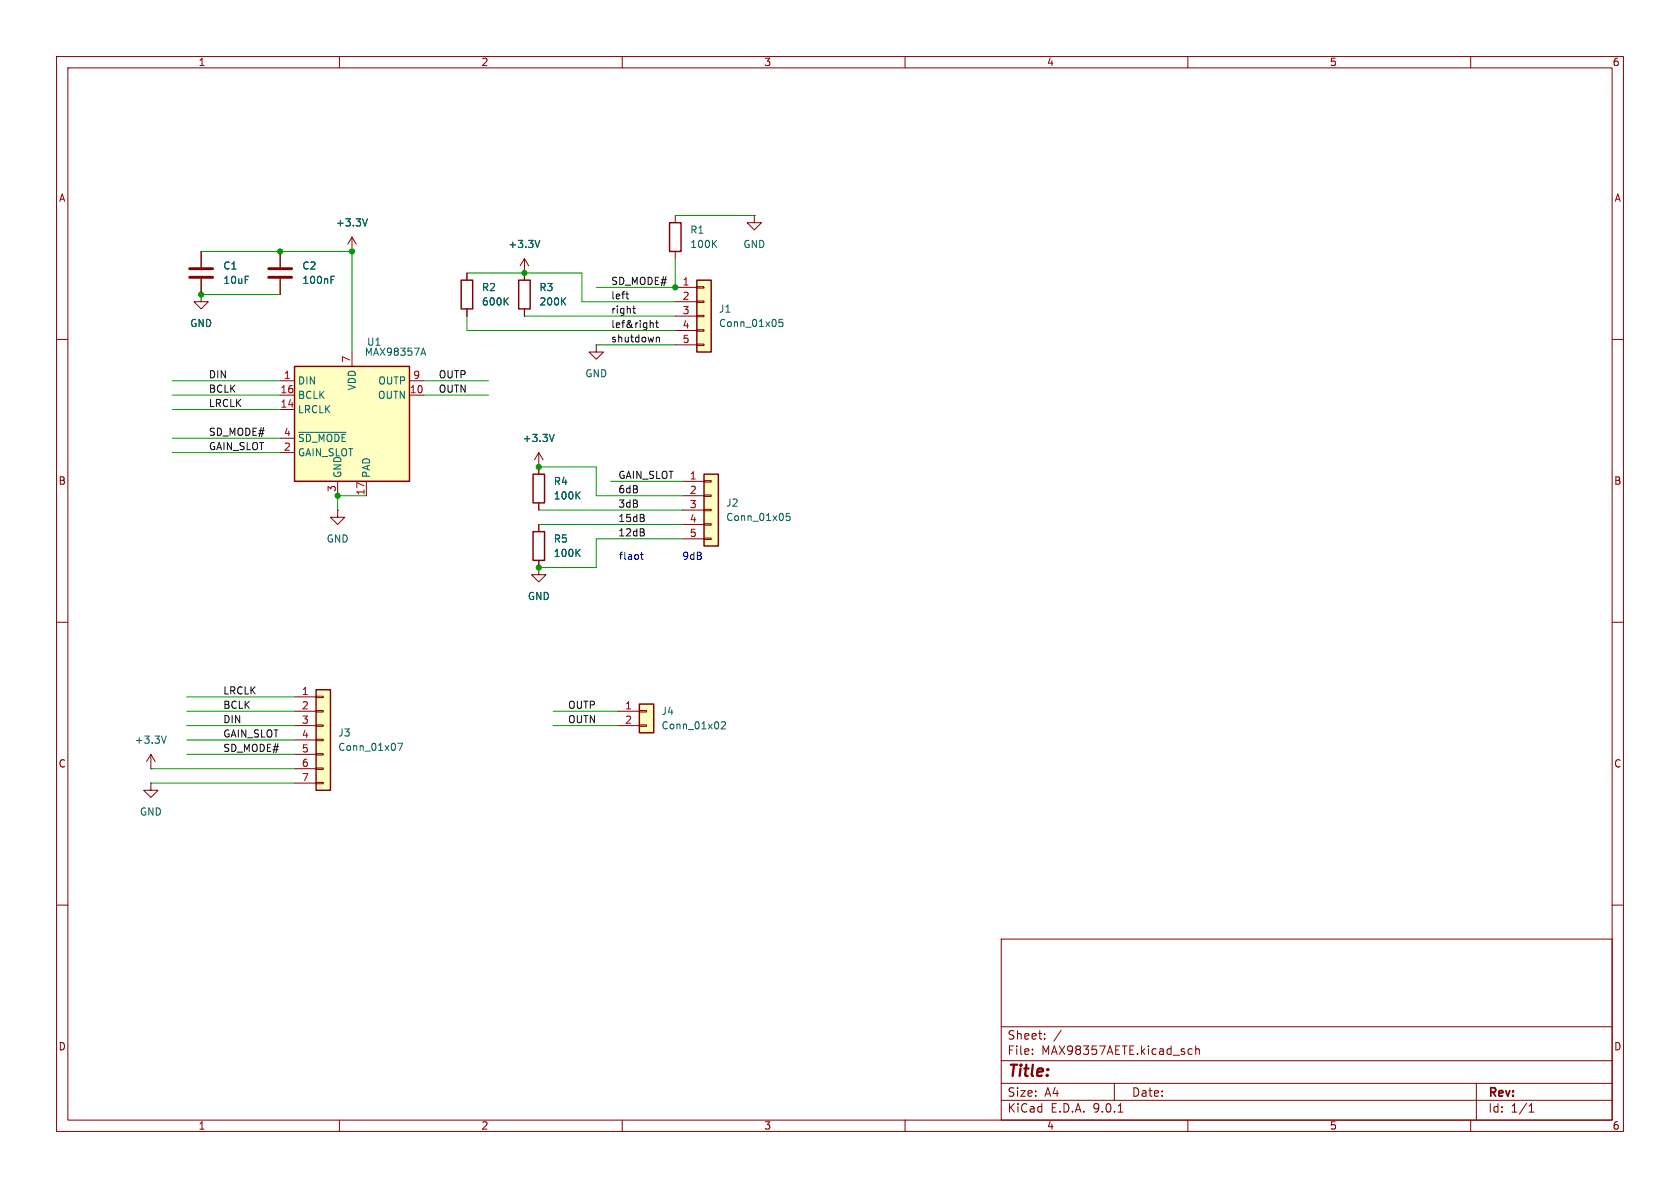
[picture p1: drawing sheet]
(kicad_sch
 (version 20250114)
 (generator "eeschema")
 (generator_version "9.0")
 (paper "A4")
 (lib_symbols
  (symbol "Audio:MAX98357A" (exclude_from_sim no) (in_bom yes) (on_board yes)
   (property "Reference" "U" (at -8.89 11.43 0) (effects (font (size 1.27 1.27))))
   (property "Value" "MAX98357A" (at 10.16 11.43 0) (effects (font (size 1.27 1.27))))
   (property "Footprint" "Package_DFN_QFN:TQFN-16-1EP_3x3mm_P0.5mm_EP1.23x1.23mm" (at -1.27 -2.54 0) (effects (font (size 1.27 1.27)) (hide yes)))
   (property "Datasheet" "https://www.analog.com/media/en/technical-documentation/data-sheets/MAX98357A-MAX98357B.pdf" (at 0 -2.54 0) (effects (font (size 1.27 1.27)) (hide yes)))
   (property "Description" "Mono DAC with amplifier, I2S, PCM, TDM, 32-bit, 96khz, 3.2W, TQFP-16" (at 0 0 0) (effects (font (size 1.27 1.27)) (hide yes)))
   (symbol "MAX98357A_1_1"
    (rectangle (start -10.16 10.16) (end 10.16 -10.16) (stroke (width 0.254) (type default)) (fill (type background)))
    (pin input line (at -12.7 7.62 0) (length 2.54) (name "DIN" (effects (font (size 1.27 1.27)))) (number "1" (effects (font (size 1.27 1.27)))))
    (pin input line (at -12.7 5.08 0) (length 2.54) (name "BCLK" (effects (font (size 1.27 1.27)))) (number "16" (effects (font (size 1.27 1.27)))))
    (pin input line (at -12.7 2.54 0) (length 2.54) (name "LRCLK" (effects (font (size 1.27 1.27)))) (number "14" (effects (font (size 1.27 1.27)))))
    (pin input line (at -12.7 -2.54 0) (length 2.54) (name "~{SD_MODE}" (effects (font (size 1.27 1.27)))) (number "4" (effects (font (size 1.27 1.27)))))
    (pin passive line (at -12.7 -5.08 0) (length 2.54) (name "GAIN_SLOT" (effects (font (size 1.27 1.27)))) (number "2" (effects (font (size 1.27 1.27)))))
    (pin passive line (at -2.54 -12.7 90) (length 2.54) (hide yes) (name "GND" (effects (font (size 1.27 1.27)))) (number "11" (effects (font (size 1.27 1.27)))))
    (pin passive line (at -2.54 -12.7 90) (length 2.54) (hide yes) (name "GND" (effects (font (size 1.27 1.27)))) (number "15" (effects (font (size 1.27 1.27)))))
    (pin power_in line (at -2.54 -12.7 90) (length 2.54) (name "GND" (effects (font (size 1.27 1.27)))) (number "3" (effects (font (size 1.27 1.27)))))
    (pin power_in line (at 0 12.7 270) (length 2.54) (name "VDD" (effects (font (size 1.27 1.27)))) (number "7" (effects (font (size 1.27 1.27)))))
    (pin passive line (at 0 12.7 270) (length 2.54) (hide yes) (name "VDD" (effects (font (size 1.27 1.27)))) (number "8" (effects (font (size 1.27 1.27)))))
    (pin unspecified line (at 2.54 -12.7 90) (length 2.54) (name "PAD" (effects (font (size 1.27 1.27)))) (number "17" (effects (font (size 1.27 1.27)))))
    (pin no_connect line (at 10.16 2.54 180) (length 2.54) (hide yes) (name "NC" (effects (font (size 1.27 1.27)))) (number "5" (effects (font (size 1.27 1.27)))))
    (pin no_connect line (at 10.16 0 180) (length 2.54) (hide yes) (name "NC" (effects (font (size 1.27 1.27)))) (number "6" (effects (font (size 1.27 1.27)))))
    (pin no_connect line (at 10.16 -5.08 180) (length 2.54) (hide yes) (name "NC" (effects (font (size 1.27 1.27)))) (number "12" (effects (font (size 1.27 1.27)))))
    (pin no_connect line (at 10.16 -7.62 180) (length 2.54) (hide yes) (name "NC" (effects (font (size 1.27 1.27)))) (number "13" (effects (font (size 1.27 1.27)))))
    (pin output line (at 12.7 7.62 180) (length 2.54) (name "OUTP" (effects (font (size 1.27 1.27)))) (number "9" (effects (font (size 1.27 1.27)))))
    (pin output line (at 12.7 5.08 180) (length 2.54) (name "OUTN" (effects (font (size 1.27 1.27)))) (number "10" (effects (font (size 1.27 1.27))))))
   (embedded_fonts no))
  (symbol "Connector_Generic:Conn_01x02"
   (pin_names
    (offset 1.016) (hide yes)) (exclude_from_sim no) (in_bom yes) (on_board yes)
   (property "Reference" "J" (at 0 2.54 0) (effects (font (size 1.27 1.27))))
   (property "Value" "Conn_01x02" (at 0 -5.08 0) (effects (font (size 1.27 1.27))))
   (property "Footprint" "" (at 0 0 0) (effects (font (size 1.27 1.27)) (hide yes)))
   (property "Datasheet" "~" (at 0 0 0) (effects (font (size 1.27 1.27)) (hide yes)))
   (property "Description" "Generic connector, single row, 01x02, script generated (kicad-library-utils/schlib/autogen/connector/)" (at 0 0 0) (effects (font (size 1.27 1.27)) (hide yes)))
   (symbol "Conn_01x02_1_1"
    (rectangle (start -1.27 1.27) (end 1.27 -3.81) (stroke (width 0.254) (type default)) (fill (type background)))
    (rectangle (start -1.27 0.127) (end 0 -0.127) (stroke (width 0.1524) (type default)) (fill (type none)))
    (rectangle (start -1.27 -2.413) (end 0 -2.667) (stroke (width 0.1524) (type default)) (fill (type none)))
    (pin passive line (at -5.08 0 0) (length 3.81) (name "Pin_1" (effects (font (size 1.27 1.27)))) (number "1" (effects (font (size 1.27 1.27)))))
    (pin passive line (at -5.08 -2.54 0) (length 3.81) (name "Pin_2" (effects (font (size 1.27 1.27)))) (number "2" (effects (font (size 1.27 1.27))))))
   (embedded_fonts no))
  (symbol "Connector_Generic:Conn_01x05"
   (pin_names
    (offset 1.016) (hide yes)) (exclude_from_sim no) (in_bom yes) (on_board yes)
   (property "Reference" "J" (at 0 7.62 0) (effects (font (size 1.27 1.27))))
   (property "Value" "Conn_01x05" (at 0 -7.62 0) (effects (font (size 1.27 1.27))))
   (property "Footprint" "" (at 0 0 0) (effects (font (size 1.27 1.27)) (hide yes)))
   (property "Datasheet" "~" (at 0 0 0) (effects (font (size 1.27 1.27)) (hide yes)))
   (property "Description" "Generic connector, single row, 01x05, script generated (kicad-library-utils/schlib/autogen/connector/)" (at 0 0 0) (effects (font (size 1.27 1.27)) (hide yes)))
   (symbol "Conn_01x05_1_1"
    (rectangle (start -1.27 6.35) (end 1.27 -6.35) (stroke (width 0.254) (type default)) (fill (type background)))
    (rectangle (start -1.27 5.207) (end 0 4.953) (stroke (width 0.1524) (type default)) (fill (type none)))
    (rectangle (start -1.27 2.667) (end 0 2.413) (stroke (width 0.1524) (type default)) (fill (type none)))
    (rectangle (start -1.27 0.127) (end 0 -0.127) (stroke (width 0.1524) (type default)) (fill (type none)))
    (rectangle (start -1.27 -2.413) (end 0 -2.667) (stroke (width 0.1524) (type default)) (fill (type none)))
    (rectangle (start -1.27 -4.953) (end 0 -5.207) (stroke (width 0.1524) (type default)) (fill (type none)))
    (pin passive line (at -5.08 5.08 0) (length 3.81) (name "Pin_1" (effects (font (size 1.27 1.27)))) (number "1" (effects (font (size 1.27 1.27)))))
    (pin passive line (at -5.08 2.54 0) (length 3.81) (name "Pin_2" (effects (font (size 1.27 1.27)))) (number "2" (effects (font (size 1.27 1.27)))))
    (pin passive line (at -5.08 0 0) (length 3.81) (name "Pin_3" (effects (font (size 1.27 1.27)))) (number "3" (effects (font (size 1.27 1.27)))))
    (pin passive line (at -5.08 -2.54 0) (length 3.81) (name "Pin_4" (effects (font (size 1.27 1.27)))) (number "4" (effects (font (size 1.27 1.27)))))
    (pin passive line (at -5.08 -5.08 0) (length 3.81) (name "Pin_5" (effects (font (size 1.27 1.27)))) (number "5" (effects (font (size 1.27 1.27))))))
   (embedded_fonts no))
  (symbol "Connector_Generic:Conn_01x07"
   (pin_names
    (offset 1.016) (hide yes)) (exclude_from_sim no) (in_bom yes) (on_board yes)
   (property "Reference" "J" (at 0 10.16 0) (effects (font (size 1.27 1.27))))
   (property "Value" "Conn_01x07" (at 0 -10.16 0) (effects (font (size 1.27 1.27))))
   (property "Footprint" "" (at 0 0 0) (effects (font (size 1.27 1.27)) (hide yes)))
   (property "Datasheet" "~" (at 0 0 0) (effects (font (size 1.27 1.27)) (hide yes)))
   (property "Description" "Generic connector, single row, 01x07, script generated (kicad-library-utils/schlib/autogen/connector/)" (at 0 0 0) (effects (font (size 1.27 1.27)) (hide yes)))
   (symbol "Conn_01x07_1_1"
    (rectangle (start -1.27 8.89) (end 1.27 -8.89) (stroke (width 0.254) (type default)) (fill (type background)))
    (rectangle (start -1.27 7.747) (end 0 7.493) (stroke (width 0.1524) (type default)) (fill (type none)))
    (rectangle (start -1.27 5.207) (end 0 4.953) (stroke (width 0.1524) (type default)) (fill (type none)))
    (rectangle (start -1.27 2.667) (end 0 2.413) (stroke (width 0.1524) (type default)) (fill (type none)))
    (rectangle (start -1.27 0.127) (end 0 -0.127) (stroke (width 0.1524) (type default)) (fill (type none)))
    (rectangle (start -1.27 -2.413) (end 0 -2.667) (stroke (width 0.1524) (type default)) (fill (type none)))
    (rectangle (start -1.27 -4.953) (end 0 -5.207) (stroke (width 0.1524) (type default)) (fill (type none)))
    (rectangle (start -1.27 -7.493) (end 0 -7.747) (stroke (width 0.1524) (type default)) (fill (type none)))
    (pin passive line (at -5.08 7.62 0) (length 3.81) (name "Pin_1" (effects (font (size 1.27 1.27)))) (number "1" (effects (font (size 1.27 1.27)))))
    (pin passive line (at -5.08 5.08 0) (length 3.81) (name "Pin_2" (effects (font (size 1.27 1.27)))) (number "2" (effects (font (size 1.27 1.27)))))
    (pin passive line (at -5.08 2.54 0) (length 3.81) (name "Pin_3" (effects (font (size 1.27 1.27)))) (number "3" (effects (font (size 1.27 1.27)))))
    (pin passive line (at -5.08 0 0) (length 3.81) (name "Pin_4" (effects (font (size 1.27 1.27)))) (number "4" (effects (font (size 1.27 1.27)))))
    (pin passive line (at -5.08 -2.54 0) (length 3.81) (name "Pin_5" (effects (font (size 1.27 1.27)))) (number "5" (effects (font (size 1.27 1.27)))))
    (pin passive line (at -5.08 -5.08 0) (length 3.81) (name "Pin_6" (effects (font (size 1.27 1.27)))) (number "6" (effects (font (size 1.27 1.27)))))
    (pin passive line (at -5.08 -7.62 0) (length 3.81) (name "Pin_7" (effects (font (size 1.27 1.27)))) (number "7" (effects (font (size 1.27 1.27))))))
   (embedded_fonts no))
  (symbol "PCM_Capacitor_AKL:C_1206"
   (pin_numbers (hide yes))
   (pin_names
    (offset 0.254)) (exclude_from_sim no) (in_bom yes) (on_board yes)
   (property "Reference" "C" (at 0.635 2.54 0) (effects (font (size 1.27 1.27)) (justify left)))
   (property "Value" "C_1206" (at 0.635 -2.54 0) (effects (font (size 1.27 1.27)) (justify left)))
   (property "Footprint" "PCM_Capacitor_SMD_AKL:C_1206_3216Metric" (at 0.9652 -3.81 0) (effects (font (size 1.27 1.27)) (hide yes)))
   (property "Datasheet" "~" (at 0 0 0) (effects (font (size 1.27 1.27)) (hide yes)))
   (property "Description" "SMD 1206 MLCC capacitor, Alternate KiCad Library" (at 0 0 0) (effects (font (size 1.27 1.27)) (hide yes)))
   (symbol "C_1206_0_1"
    (polyline (pts (xy -2.032 0.762) (xy 2.032 0.762)) (stroke (width 0.508) (type default)) (fill (type none)))
    (polyline (pts (xy -2.032 -0.762) (xy 2.032 -0.762)) (stroke (width 0.508) (type default)) (fill (type none))))
   (symbol "C_1206_0_2"
    (polyline (pts (xy -2.54 -2.54) (xy -0.381 -0.381)) (stroke (width 0) (type default)) (fill (type none)))
    (polyline (pts (xy -0.508 -0.508) (xy -1.651 0.635)) (stroke (width 0.508) (type default)) (fill (type none)))
    (polyline (pts (xy -0.508 -0.508) (xy 0.635 -1.651)) (stroke (width 0.508) (type default)) (fill (type none)))
    (polyline (pts (xy 0.381 0.381) (xy 2.54 2.54)) (stroke (width 0) (type default)) (fill (type none)))
    (polyline (pts (xy 0.508 0.508) (xy -0.635 1.651)) (stroke (width 0.508) (type default)) (fill (type none)))
    (polyline (pts (xy 0.508 0.508) (xy 1.651 -0.635)) (stroke (width 0.508) (type default)) (fill (type none))))
   (symbol "C_1206_1_1"
    (pin passive line (at 0 3.81 270) (length 2.794) (name "~" (effects (font (size 1.27 1.27)))) (number "1" (effects (font (size 1.27 1.27)))))
    (pin passive line (at 0 -3.81 90) (length 2.794) (name "~" (effects (font (size 1.27 1.27)))) (number "2" (effects (font (size 1.27 1.27))))))
   (symbol "C_1206_1_2"
    (pin passive line (at -2.54 -2.54 90) (length 0) (name "~" (effects (font (size 1.27 1.27)))) (number "2" (effects (font (size 1.27 1.27)))))
    (pin passive line (at 2.54 2.54 270) (length 0) (name "~" (effects (font (size 1.27 1.27)))) (number "1" (effects (font (size 1.27 1.27))))))
   (embedded_fonts no))
  (symbol "PCM_Resistor_AKL:R_1206"
   (pin_numbers (hide yes))
   (pin_names
    (offset 0)) (exclude_from_sim no) (in_bom yes) (on_board yes)
   (property "Reference" "R" (at 2.54 1.27 0) (effects (font (size 1.27 1.27)) (justify left)))
   (property "Value" "R_1206" (at 2.54 -1.27 0) (effects (font (size 1.27 1.27)) (justify left)))
   (property "Footprint" "PCM_Resistor_SMD_AKL:R_1206_3216Metric" (at 0 -11.43 0) (effects (font (size 1.27 1.27)) (hide yes)))
   (property "Datasheet" "~" (at 0 0 0) (effects (font (size 1.27 1.27)) (hide yes)))
   (property "Description" "SMD 1206 Chip Resistor, European Symbol, Alternate KiCad Library" (at 0 0 0) (effects (font (size 1.27 1.27)) (hide yes)))
   (symbol "R_1206_0_1"
    (rectangle (start -1.016 2.54) (end 1.016 -2.54) (stroke (width 0.254) (type default)) (fill (type none))))
   (symbol "R_1206_0_2"
    (polyline (pts (xy -2.54 -2.54) (xy -1.524 -1.524)) (stroke (width 0) (type default)) (fill (type none)))
    (polyline (pts (xy 1.524 1.524) (xy 2.54 2.54)) (stroke (width 0) (type default)) (fill (type none)))
    (polyline (pts (xy 1.524 1.524) (xy 0.889 2.159) (xy -2.159 -0.889) (xy -0.889 -2.159) (xy 2.159 0.889) (xy 1.524 1.524)) (stroke (width 0.254) (type default)) (fill (type none))))
   (symbol "R_1206_1_1"
    (pin passive line (at 0 3.81 270) (length 1.27) (name "~" (effects (font (size 1.27 1.27)))) (number "1" (effects (font (size 1.27 1.27)))))
    (pin passive line (at 0 -3.81 90) (length 1.27) (name "~" (effects (font (size 1.27 1.27)))) (number "2" (effects (font (size 1.27 1.27))))))
   (symbol "R_1206_1_2"
    (pin passive line (at -2.54 -2.54 0) (length 0) (name "" (effects (font (size 1.27 1.27)))) (number "2" (effects (font (size 1.27 1.27)))))
    (pin passive line (at 2.54 2.54 180) (length 0) (name "" (effects (font (size 1.27 1.27)))) (number "1" (effects (font (size 1.27 1.27))))))
   (embedded_fonts no))
  (symbol "power:+3.3V"
   (power)
   (pin_numbers (hide yes))
   (pin_names
    (offset 0) (hide yes)) (exclude_from_sim no) (in_bom yes) (on_board yes)
   (property "Reference" "#PWR" (at 0 -3.81 0) (effects (font (size 1.27 1.27)) (hide yes)))
   (property "Value" "+3.3V" (at 0 3.556 0) (effects (font (size 1.27 1.27))))
   (property "Footprint" "" (at 0 0 0) (effects (font (size 1.27 1.27)) (hide yes)))
   (property "Datasheet" "" (at 0 0 0) (effects (font (size 1.27 1.27)) (hide yes)))
   (property "Description" "Power symbol creates a global label with name \"+3.3V\"" (at 0 0 0) (effects (font (size 1.27 1.27)) (hide yes)))
   (symbol "+3.3V_0_1"
    (polyline (pts (xy -0.762 1.27) (xy 0 2.54)) (stroke (width 0) (type default)) (fill (type none)))
    (polyline (pts (xy 0 2.54) (xy 0.762 1.27)) (stroke (width 0) (type default)) (fill (type none)))
    (polyline (pts (xy 0 0) (xy 0 2.54)) (stroke (width 0) (type default)) (fill (type none))))
   (symbol "+3.3V_1_1"
    (pin power_in line (at 0 0 90) (length 0) (name "~" (effects (font (size 1.27 1.27)))) (number "1" (effects (font (size 1.27 1.27))))))
   (embedded_fonts no))
  (symbol "power:GND"
   (power)
   (pin_numbers (hide yes))
   (pin_names
    (offset 0) (hide yes)) (exclude_from_sim no) (in_bom yes) (on_board yes)
   (property "Reference" "#PWR" (at 0 -6.35 0) (effects (font (size 1.27 1.27)) (hide yes)))
   (property "Value" "GND" (at 0 -3.81 0) (effects (font (size 1.27 1.27))))
   (property "Footprint" "" (at 0 0 0) (effects (font (size 1.27 1.27)) (hide yes)))
   (property "Datasheet" "" (at 0 0 0) (effects (font (size 1.27 1.27)) (hide yes)))
   (property "Description" "Power symbol creates a global label with name \"GND\" , ground" (at 0 0 0) (effects (font (size 1.27 1.27)) (hide yes)))
   (symbol "GND_0_1"
    (polyline (pts (xy 0 0) (xy 0 -1.27) (xy 1.27 -1.27) (xy 0 -2.54) (xy -1.27 -1.27) (xy 0 -1.27)) (stroke (width 0) (type default)) (fill (type none))))
   (symbol "GND_1_1"
    (pin power_in line (at 0 0 270) (length 0) (name "~" (effects (font (size 1.27 1.27)))) (number "1" (effects (font (size 1.27 1.27))))))
   (embedded_fonts no)))
 (text "flaot       9dB"
  (exclude_from_sim no)
  (at 116.84 98.552 0)
  (effects (font (size 1.27 1.27))))
 (junction
  (at 62.23 44.45)
  (diameter 0)
  (color 0 0 0 0))
 (junction
  (at 35.56 52.07)
  (diameter 0)
  (color 0 0 0 0))
 (junction
  (at 49.53 44.45)
  (diameter 0)
  (color 0 0 0 0))
 (junction
  (at 92.71 48.26)
  (diameter 0)
  (color 0 0 0 0))
 (junction
  (at 59.69 87.63)
  (diameter 0)
  (color 0 0 0 0))
 (junction
  (at 119.38 50.8)
  (diameter 0)
  (color 0 0 0 0))
 (junction
  (at 95.25 100.33)
  (diameter 0)
  (color 0 0 0 0))
 (junction
  (at 95.25 82.55)
  (diameter 0)
  (color 0 0 0 0))
 (wire
  (pts (xy 49.53 44.45) (xy 62.23 44.45))
  (stroke (width 0) (type default)))
 (wire
  (pts (xy 102.87 48.26) (xy 102.87 53.34))
  (stroke (width 0) (type default)))
 (wire
  (pts (xy 105.41 95.25) (xy 105.41 100.33))
  (stroke (width 0) (type default)))
 (wire
  (pts (xy 26.67 135.89) (xy 52.07 135.89))
  (stroke (width 0) (type default)))
 (wire
  (pts (xy 92.71 55.88) (xy 119.38 55.88))
  (stroke (width 0) (type default)))
 (wire
  (pts (xy 102.87 53.34) (xy 119.38 53.34))
  (stroke (width 0) (type default)))
 (wire
  (pts (xy 95.25 100.33) (xy 105.41 100.33))
  (stroke (width 0) (type default)))
 (wire
  (pts (xy 33.02 125.73) (xy 52.07 125.73))
  (stroke (width 0) (type default)))
 (wire
  (pts (xy 30.48 69.85) (xy 49.53 69.85))
  (stroke (width 0) (type default)))
 (wire
  (pts (xy 107.95 85.09) (xy 120.65 85.09))
  (stroke (width 0) (type default)))
 (wire
  (pts (xy 119.38 45.72) (xy 119.38 50.8))
  (stroke (width 0) (type default)))
 (wire
  (pts (xy 30.48 77.47) (xy 49.53 77.47))
  (stroke (width 0) (type default)))
 (wire
  (pts (xy 105.41 60.96) (xy 119.38 60.96))
  (stroke (width 0) (type default)))
 (wire
  (pts (xy 97.79 125.73) (xy 109.22 125.73))
  (stroke (width 0) (type default)))
 (wire
  (pts (xy 105.41 82.55) (xy 95.25 82.55))
  (stroke (width 0) (type default)))
 (wire
  (pts (xy 82.55 48.26) (xy 92.71 48.26))
  (stroke (width 0) (type default)))
 (wire
  (pts (xy 95.25 90.17) (xy 120.65 90.17))
  (stroke (width 0) (type default)))
 (wire
  (pts (xy 30.48 67.31) (xy 49.53 67.31))
  (stroke (width 0) (type default)))
 (wire
  (pts (xy 105.41 87.63) (xy 120.65 87.63))
  (stroke (width 0) (type default)))
 (wire
  (pts (xy 105.41 95.25) (xy 120.65 95.25))
  (stroke (width 0) (type default)))
 (wire
  (pts (xy 33.02 128.27) (xy 52.07 128.27))
  (stroke (width 0) (type default)))
 (wire
  (pts (xy 74.93 69.85) (xy 86.36 69.85))
  (stroke (width 0) (type default)))
 (wire
  (pts (xy 95.25 92.71) (xy 120.65 92.71))
  (stroke (width 0) (type default)))
 (wire
  (pts (xy 35.56 52.07) (xy 49.53 52.07))
  (stroke (width 0) (type default)))
 (wire
  (pts (xy 105.41 50.8) (xy 119.38 50.8))
  (stroke (width 0) (type default)))
 (wire
  (pts (xy 33.02 130.81) (xy 52.07 130.81))
  (stroke (width 0) (type default)))
 (wire
  (pts (xy 62.23 44.45) (xy 62.23 62.23))
  (stroke (width 0) (type default)))
 (wire
  (pts (xy 33.02 133.35) (xy 52.07 133.35))
  (stroke (width 0) (type default)))
 (wire
  (pts (xy 26.67 138.43) (xy 52.07 138.43))
  (stroke (width 0) (type default)))
 (wire
  (pts (xy 33.02 123.19) (xy 52.07 123.19))
  (stroke (width 0) (type default)))
 (wire
  (pts (xy 102.87 48.26) (xy 92.71 48.26))
  (stroke (width 0) (type default)))
 (wire
  (pts (xy 30.48 80.01) (xy 49.53 80.01))
  (stroke (width 0) (type default)))
 (wire
  (pts (xy 64.77 87.63) (xy 59.69 87.63))
  (stroke (width 0) (type default)))
 (wire
  (pts (xy 30.48 72.39) (xy 49.53 72.39))
  (stroke (width 0) (type default)))
 (wire
  (pts (xy 97.79 128.27) (xy 109.22 128.27))
  (stroke (width 0) (type default)))
 (wire
  (pts (xy 59.69 87.63) (xy 59.69 90.17))
  (stroke (width 0) (type default)))
 (wire
  (pts (xy 82.55 58.42) (xy 119.38 58.42))
  (stroke (width 0) (type default)))
 (wire
  (pts (xy 74.93 67.31) (xy 86.36 67.31))
  (stroke (width 0) (type default)))
 (wire
  (pts (xy 82.55 55.88) (xy 82.55 58.42))
  (stroke (width 0) (type default)))
 (wire
  (pts (xy 35.56 44.45) (xy 49.53 44.45))
  (stroke (width 0) (type default)))
 (wire
  (pts (xy 105.41 87.63) (xy 105.41 82.55))
  (stroke (width 0) (type default)))
 (wire
  (pts (xy 119.38 38.1) (xy 133.35 38.1))
  (stroke (width 0) (type default)))
 (label "LRCLK"
  (at 39.37 123.19 0)
  (effects (font (size 1.27 1.27)) (justify left bottom)))
 (label "right"
  (at 107.95 55.88 0)
  (effects (font (size 1.27 1.27)) (justify left bottom)))
 (label "OUTP"
  (at 77.47 67.31 0)
  (effects (font (size 1.27 1.27)) (justify left bottom)))
 (label "BCLK"
  (at 39.37 125.73 0)
  (effects (font (size 1.27 1.27)) (justify left bottom)))
 (label "left"
  (at 107.95 53.34 0)
  (effects (font (size 1.27 1.27)) (justify left bottom)))
 (label "BCLK"
  (at 36.83 69.85 0)
  (effects (font (size 1.27 1.27)) (justify left bottom)))
 (label "GAIN_SLOT"
  (at 109.22 85.09 0)
  (effects (font (size 1.27 1.27)) (justify left bottom)))
 (label "SD_MODE#"
  (at 107.95 50.8 0)
  (effects (font (size 1.27 1.27)) (justify left bottom)))
 (label "OUTP"
  (at 100.33 125.73 0)
  (effects (font (size 1.27 1.27)) (justify left bottom)))
 (label "12dB"
  (at 109.22 95.25 0)
  (effects (font (size 1.27 1.27)) (justify left bottom)))
 (label "6dB"
  (at 109.22 87.63 0)
  (effects (font (size 1.27 1.27)) (justify left bottom)))
 (label "SD_MODE#"
  (at 36.83 77.47 0)
  (effects (font (size 1.27 1.27)) (justify left bottom)))
 (label "3dB"
  (at 109.22 90.17 0)
  (effects (font (size 1.27 1.27)) (justify left bottom)))
 (label "DIN"
  (at 39.37 128.27 0)
  (effects (font (size 1.27 1.27)) (justify left bottom)))
 (label "GAIN_SLOT"
  (at 36.83 80.01 0)
  (effects (font (size 1.27 1.27)) (justify left bottom)))
 (label "OUTN"
  (at 77.47 69.85 0)
  (effects (font (size 1.27 1.27)) (justify left bottom)))
 (label "GAIN_SLOT"
  (at 39.37 130.81 0)
  (effects (font (size 1.27 1.27)) (justify left bottom)))
 (label "shutdown"
  (at 107.95 60.96 0)
  (effects (font (size 1.27 1.27)) (justify left bottom)))
 (label "SD_MODE#"
  (at 39.37 133.35 0)
  (effects (font (size 1.27 1.27)) (justify left bottom)))
 (label "DIN"
  (at 36.83 67.31 0)
  (effects (font (size 1.27 1.27)) (justify left bottom)))
 (label "LRCLK"
  (at 36.83 72.39 0)
  (effects (font (size 1.27 1.27)) (justify left bottom)))
 (label "OUTN"
  (at 100.33 128.27 0)
  (effects (font (size 1.27 1.27)) (justify left bottom)))
 (label "15dB"
  (at 109.22 92.71 0)
  (effects (font (size 1.27 1.27)) (justify left bottom)))
 (label "lef&right"
  (at 107.95 58.42 0)
  (effects (font (size 1.27 1.27)) (justify left bottom)))
 (symbol
  (lib_id "power:GND")
  (at 105.41 60.96 0)
  (unit 1)
  (exclude_from_sim no)
  (in_bom yes)
  (on_board yes)
  (dnp no)
  (fields_autoplaced yes)
  (property "Reference" "#PWR05" (at 105.41 67.31 0) (effects (font (size 1.27 1.27)) (hide yes)))
  (property "Value" "GND" (at 105.41 66.04 0) (effects (font (size 1.27 1.27))))
  (property "Footprint" "" (at 105.41 60.96 0) (effects (font (size 1.27 1.27)) (hide yes)))
  (property "Datasheet" "" (at 105.41 60.96 0) (effects (font (size 1.27 1.27)) (hide yes)))
  (property "Description" "Power symbol creates a global label with name \"GND\" , ground" (at 105.41 60.96 0) (effects (font (size 1.27 1.27)) (hide yes)))
  (pin "1"))
 (symbol
  (lib_id "power:GND")
  (at 133.35 38.1 0)
  (unit 1)
  (exclude_from_sim no)
  (in_bom yes)
  (on_board yes)
  (dnp no)
  (fields_autoplaced yes)
  (property "Reference" "#PWR01" (at 133.35 44.45 0) (effects (font (size 1.27 1.27)) (hide yes)))
  (property "Value" "GND" (at 133.35 43.18 0) (effects (font (size 1.27 1.27))))
  (property "Footprint" "" (at 133.35 38.1 0) (effects (font (size 1.27 1.27)) (hide yes)))
  (property "Datasheet" "" (at 133.35 38.1 0) (effects (font (size 1.27 1.27)) (hide yes)))
  (property "Description" "Power symbol creates a global label with name \"GND\" , ground" (at 133.35 38.1 0) (effects (font (size 1.27 1.27)) (hide yes)))
  (pin "1"))
 (symbol
  (lib_id "PCM_Resistor_AKL:R_1206")
  (at 92.71 52.07 0)
  (unit 1)
  (exclude_from_sim no)
  (in_bom yes)
  (on_board yes)
  (dnp no)
  (fields_autoplaced yes)
  (property "Reference" "R3" (at 95.25 50.7999 0) (effects (font (size 1.27 1.27)) (justify left)))
  (property "Value" "200K" (at 95.25 53.3399 0) (effects (font (size 1.27 1.27)) (justify left)))
  (property "Footprint" "PCM_Resistor_SMD_AKL:R_1206_3216Metric" (at 92.71 63.5 0) (effects (font (size 1.27 1.27)) (hide yes)))
  (property "Datasheet" "~" (at 92.71 52.07 0) (effects (font (size 1.27 1.27)) (hide yes)))
  (property "Description" "SMD 1206 Chip Resistor, European Symbol, Alternate KiCad Library" (at 92.71 52.07 0) (effects (font (size 1.27 1.27)) (hide yes)))
  (pin "2")
  (pin "1"))
 (symbol
  (lib_id "power:+3.3V")
  (at 95.25 82.55 0)
  (unit 1)
  (exclude_from_sim no)
  (in_bom yes)
  (on_board yes)
  (dnp no)
  (fields_autoplaced yes)
  (property "Reference" "#PWR06" (at 95.25 86.36 0) (effects (font (size 1.27 1.27)) (hide yes)))
  (property "Value" "+3.3V" (at 95.25 77.47 0) (effects (font (size 1.27 1.27))))
  (property "Footprint" "" (at 95.25 82.55 0) (effects (font (size 1.27 1.27)) (hide yes)))
  (property "Datasheet" "" (at 95.25 82.55 0) (effects (font (size 1.27 1.27)) (hide yes)))
  (property "Description" "Power symbol creates a global label with name \"+3.3V\"" (at 95.25 82.55 0) (effects (font (size 1.27 1.27)) (hide yes)))
  (pin "1"))
 (symbol
  (lib_id "PCM_Resistor_AKL:R_1206")
  (at 82.55 52.07 0)
  (unit 1)
  (exclude_from_sim no)
  (in_bom yes)
  (on_board yes)
  (dnp no)
  (fields_autoplaced yes)
  (property "Reference" "R2" (at 85.09 50.7999 0) (effects (font (size 1.27 1.27)) (justify left)))
  (property "Value" "600K" (at 85.09 53.3399 0) (effects (font (size 1.27 1.27)) (justify left)))
  (property "Footprint" "PCM_Resistor_SMD_AKL:R_1206_3216Metric" (at 82.55 63.5 0) (effects (font (size 1.27 1.27)) (hide yes)))
  (property "Datasheet" "~" (at 82.55 52.07 0) (effects (font (size 1.27 1.27)) (hide yes)))
  (property "Description" "SMD 1206 Chip Resistor, European Symbol, Alternate KiCad Library" (at 82.55 52.07 0) (effects (font (size 1.27 1.27)) (hide yes)))
  (pin "2")
  (pin "1"))
 (symbol
  (lib_id "PCM_Capacitor_AKL:C_1206")
  (at 35.56 48.26 0)
  (unit 1)
  (exclude_from_sim no)
  (in_bom yes)
  (on_board yes)
  (dnp no)
  (fields_autoplaced yes)
  (property "Reference" "C1" (at 39.37 46.9899 0) (effects (font (size 1.27 1.27)) (justify left)))
  (property "Value" "10uF" (at 39.37 49.5299 0) (effects (font (size 1.27 1.27)) (justify left)))
  (property "Footprint" "PCM_Capacitor_SMD_AKL:C_1206_3216Metric" (at 36.5252 52.07 0) (effects (font (size 1.27 1.27)) (hide yes)))
  (property "Datasheet" "~" (at 35.56 48.26 0) (effects (font (size 1.27 1.27)) (hide yes)))
  (property "Description" "SMD 1206 MLCC capacitor, Alternate KiCad Library" (at 35.56 48.26 0) (effects (font (size 1.27 1.27)) (hide yes)))
  (pin "1")
  (pin "2"))
 (symbol
  (lib_id "PCM_Resistor_AKL:R_1206")
  (at 95.25 96.52 0)
  (unit 1)
  (exclude_from_sim no)
  (in_bom yes)
  (on_board yes)
  (dnp no)
  (fields_autoplaced yes)
  (property "Reference" "R5" (at 97.79 95.2499 0) (effects (font (size 1.27 1.27)) (justify left)))
  (property "Value" "100K" (at 97.79 97.7899 0) (effects (font (size 1.27 1.27)) (justify left)))
  (property "Footprint" "PCM_Resistor_SMD_AKL:R_1206_3216Metric" (at 95.25 107.95 0) (effects (font (size 1.27 1.27)) (hide yes)))
  (property "Datasheet" "~" (at 95.25 96.52 0) (effects (font (size 1.27 1.27)) (hide yes)))
  (property "Description" "SMD 1206 Chip Resistor, European Symbol, Alternate KiCad Library" (at 95.25 96.52 0) (effects (font (size 1.27 1.27)) (hide yes)))
  (pin "2")
  (pin "1"))
 (symbol
  (lib_id "PCM_Capacitor_AKL:C_1206")
  (at 49.53 48.26 0)
  (unit 1)
  (exclude_from_sim no)
  (in_bom yes)
  (on_board yes)
  (dnp no)
  (fields_autoplaced yes)
  (property "Reference" "C2" (at 53.34 46.9899 0) (effects (font (size 1.27 1.27)) (justify left)))
  (property "Value" "100nF" (at 53.34 49.5299 0) (effects (font (size 1.27 1.27)) (justify left)))
  (property "Footprint" "PCM_Capacitor_SMD_AKL:C_1206_3216Metric" (at 50.4952 52.07 0) (effects (font (size 1.27 1.27)) (hide yes)))
  (property "Datasheet" "~" (at 49.53 48.26 0) (effects (font (size 1.27 1.27)) (hide yes)))
  (property "Description" "SMD 1206 MLCC capacitor, Alternate KiCad Library" (at 49.53 48.26 0) (effects (font (size 1.27 1.27)) (hide yes)))
  (pin "1")
  (pin "2"))
 (symbol
  (lib_id "power:GND")
  (at 35.56 52.07 0)
  (unit 1)
  (exclude_from_sim no)
  (in_bom yes)
  (on_board yes)
  (dnp no)
  (fields_autoplaced yes)
  (property "Reference" "#PWR04" (at 35.56 58.42 0) (effects (font (size 1.27 1.27)) (hide yes)))
  (property "Value" "GND" (at 35.56 57.15 0) (effects (font (size 1.27 1.27))))
  (property "Footprint" "" (at 35.56 52.07 0) (effects (font (size 1.27 1.27)) (hide yes)))
  (property "Datasheet" "" (at 35.56 52.07 0) (effects (font (size 1.27 1.27)) (hide yes)))
  (property "Description" "Power symbol creates a global label with name \"GND\" , ground" (at 35.56 52.07 0) (effects (font (size 1.27 1.27)) (hide yes)))
  (pin "1"))
 (symbol
  (lib_id "Connector_Generic:Conn_01x07")
  (at 57.15 130.81 0)
  (unit 1)
  (exclude_from_sim no)
  (in_bom yes)
  (on_board yes)
  (dnp no)
  (fields_autoplaced yes)
  (property "Reference" "J3" (at 59.69 129.5399 0) (effects (font (size 1.27 1.27)) (justify left)))
  (property "Value" "Conn_01x07" (at 59.69 132.0799 0) (effects (font (size 1.27 1.27)) (justify left)))
  (property "Footprint" "Connector_PinHeader_2.54mm:PinHeader_1x07_P2.54mm_Vertical" (at 57.15 130.81 0) (effects (font (size 1.27 1.27)) (hide yes)))
  (property "Datasheet" "~" (at 57.15 130.81 0) (effects (font (size 1.27 1.27)) (hide yes)))
  (property "Description" "Generic connector, single row, 01x07, script generated (kicad-library-utils/schlib/autogen/connector/)" (at 57.15 130.81 0) (effects (font (size 1.27 1.27)) (hide yes)))
  (pin "6")
  (pin "1")
  (pin "7")
  (pin "4")
  (pin "5")
  (pin "2")
  (pin "3"))
 (symbol
  (lib_id "power:+3.3V")
  (at 62.23 44.45 0)
  (unit 1)
  (exclude_from_sim no)
  (in_bom yes)
  (on_board yes)
  (dnp no)
  (fields_autoplaced yes)
  (property "Reference" "#PWR02" (at 62.23 48.26 0) (effects (font (size 1.27 1.27)) (hide yes)))
  (property "Value" "+3.3V" (at 62.23 39.37 0) (effects (font (size 1.27 1.27))))
  (property "Footprint" "" (at 62.23 44.45 0) (effects (font (size 1.27 1.27)) (hide yes)))
  (property "Datasheet" "" (at 62.23 44.45 0) (effects (font (size 1.27 1.27)) (hide yes)))
  (property "Description" "Power symbol creates a global label with name \"+3.3V\"" (at 62.23 44.45 0) (effects (font (size 1.27 1.27)) (hide yes)))
  (pin "1"))
 (symbol
  (lib_id "PCM_Resistor_AKL:R_1206")
  (at 95.25 86.36 0)
  (unit 1)
  (exclude_from_sim no)
  (in_bom yes)
  (on_board yes)
  (dnp no)
  (fields_autoplaced yes)
  (property "Reference" "R4" (at 97.79 85.0899 0) (effects (font (size 1.27 1.27)) (justify left)))
  (property "Value" "100K" (at 97.79 87.6299 0) (effects (font (size 1.27 1.27)) (justify left)))
  (property "Footprint" "PCM_Resistor_SMD_AKL:R_1206_3216Metric" (at 95.25 97.79 0) (effects (font (size 1.27 1.27)) (hide yes)))
  (property "Datasheet" "~" (at 95.25 86.36 0) (effects (font (size 1.27 1.27)) (hide yes)))
  (property "Description" "SMD 1206 Chip Resistor, European Symbol, Alternate KiCad Library" (at 95.25 86.36 0) (effects (font (size 1.27 1.27)) (hide yes)))
  (pin "2")
  (pin "1"))
 (symbol
  (lib_id "Connector_Generic:Conn_01x05")
  (at 124.46 55.88 0)
  (unit 1)
  (exclude_from_sim no)
  (in_bom yes)
  (on_board yes)
  (dnp no)
  (fields_autoplaced yes)
  (property "Reference" "J1" (at 127 54.6099 0) (effects (font (size 1.27 1.27)) (justify left)))
  (property "Value" "Conn_01x05" (at 127 57.1499 0) (effects (font (size 1.27 1.27)) (justify left)))
  (property "Footprint" "Library:PinHeader_1x03_P2.54mm_Vertical" (at 124.46 55.88 0) (effects (font (size 1.27 1.27)) (hide yes)))
  (property "Datasheet" "~" (at 124.46 55.88 0) (effects (font (size 1.27 1.27)) (hide yes)))
  (property "Description" "Generic connector, single row, 01x05, script generated (kicad-library-utils/schlib/autogen/connector/)" (at 124.46 55.88 0) (effects (font (size 1.27 1.27)) (hide yes)))
  (pin "2")
  (pin "3")
  (pin "5")
  (pin "1")
  (pin "4"))
 (symbol
  (lib_id "power:GND")
  (at 95.25 100.33 0)
  (unit 1)
  (exclude_from_sim no)
  (in_bom yes)
  (on_board yes)
  (dnp no)
  (fields_autoplaced yes)
  (property "Reference" "#PWR08" (at 95.25 106.68 0) (effects (font (size 1.27 1.27)) (hide yes)))
  (property "Value" "GND" (at 95.25 105.41 0) (effects (font (size 1.27 1.27))))
  (property "Footprint" "" (at 95.25 100.33 0) (effects (font (size 1.27 1.27)) (hide yes)))
  (property "Datasheet" "" (at 95.25 100.33 0) (effects (font (size 1.27 1.27)) (hide yes)))
  (property "Description" "Power symbol creates a global label with name \"GND\" , ground" (at 95.25 100.33 0) (effects (font (size 1.27 1.27)) (hide yes)))
  (pin "1"))
 (symbol
  (lib_id "Audio:MAX98357A")
  (at 62.23 74.93 0)
  (unit 1)
  (exclude_from_sim no)
  (in_bom yes)
  (on_board yes)
  (dnp no)
  (property "Reference" "U1" (at 64.77 60.452 0) (effects (font (size 1.27 1.27)) (justify left)))
  (property "Value" "MAX98357A" (at 64.3733 62.23 0) (effects (font (size 1.27 1.27)) (justify left)))
  (property "Footprint" "Library:TQFN-16-1EP_3x3mm_P0.5mm_EP1.23x1.23mm" (at 60.96 77.47 0) (effects (font (size 1.27 1.27)) (hide yes)))
  (property "Datasheet" "https://www.analog.com/media/en/technical-documentation/data-sheets/MAX98357A-MAX98357B.pdf" (at 62.23 77.47 0) (effects (font (size 1.27 1.27)) (hide yes)))
  (property "Description" "Mono DAC with amplifier, I2S, PCM, TDM, 32-bit, 96khz, 3.2W, TQFP-16" (at 62.23 74.93 0) (effects (font (size 1.27 1.27)) (hide yes)))
  (pin "9")
  (pin "10")
  (pin "14")
  (pin "11")
  (pin "15")
  (pin "5")
  (pin "16")
  (pin "6")
  (pin "3")
  (pin "1")
  (pin "4")
  (pin "8")
  (pin "17")
  (pin "12")
  (pin "13")
  (pin "2")
  (pin "7"))
 (symbol
  (lib_id "Connector_Generic:Conn_01x05")
  (at 125.73 90.17 0)
  (unit 1)
  (exclude_from_sim no)
  (in_bom yes)
  (on_board yes)
  (dnp no)
  (fields_autoplaced yes)
  (property "Reference" "J2" (at 128.27 88.8999 0) (effects (font (size 1.27 1.27)) (justify left)))
  (property "Value" "Conn_01x05" (at 128.27 91.4399 0) (effects (font (size 1.27 1.27)) (justify left)))
  (property "Footprint" "Library:PinHeader_1x03_P2.54mm_Vertical" (at 125.73 90.17 0) (effects (font (size 1.27 1.27)) (hide yes)))
  (property "Datasheet" "~" (at 125.73 90.17 0) (effects (font (size 1.27 1.27)) (hide yes)))
  (property "Description" "Generic connector, single row, 01x05, script generated (kicad-library-utils/schlib/autogen/connector/)" (at 125.73 90.17 0) (effects (font (size 1.27 1.27)) (hide yes)))
  (pin "2")
  (pin "3")
  (pin "5")
  (pin "1")
  (pin "4"))
 (symbol
  (lib_id "power:+3.3V")
  (at 92.71 48.26 0)
  (unit 1)
  (exclude_from_sim no)
  (in_bom yes)
  (on_board yes)
  (dnp no)
  (fields_autoplaced yes)
  (property "Reference" "#PWR03" (at 92.71 52.07 0) (effects (font (size 1.27 1.27)) (hide yes)))
  (property "Value" "+3.3V" (at 92.71 43.18 0) (effects (font (size 1.27 1.27))))
  (property "Footprint" "" (at 92.71 48.26 0) (effects (font (size 1.27 1.27)) (hide yes)))
  (property "Datasheet" "" (at 92.71 48.26 0) (effects (font (size 1.27 1.27)) (hide yes)))
  (property "Description" "Power symbol creates a global label with name \"+3.3V\"" (at 92.71 48.26 0) (effects (font (size 1.27 1.27)) (hide yes)))
  (pin "1"))
 (symbol
  (lib_id "power:GND")
  (at 26.67 138.43 0)
  (unit 1)
  (exclude_from_sim no)
  (in_bom yes)
  (on_board yes)
  (dnp no)
  (fields_autoplaced yes)
  (property "Reference" "#PWR010" (at 26.67 144.78 0) (effects (font (size 1.27 1.27)) (hide yes)))
  (property "Value" "GND" (at 26.67 143.51 0) (effects (font (size 1.27 1.27))))
  (property "Footprint" "" (at 26.67 138.43 0) (effects (font (size 1.27 1.27)) (hide yes)))
  (property "Datasheet" "" (at 26.67 138.43 0) (effects (font (size 1.27 1.27)) (hide yes)))
  (property "Description" "Power symbol creates a global label with name \"GND\" , ground" (at 26.67 138.43 0) (effects (font (size 1.27 1.27)) (hide yes)))
  (pin "1"))
 (symbol
  (lib_id "Connector_Generic:Conn_01x02")
  (at 114.3 125.73 0)
  (unit 1)
  (exclude_from_sim no)
  (in_bom yes)
  (on_board yes)
  (dnp no)
  (fields_autoplaced yes)
  (property "Reference" "J4" (at 116.84 125.7299 0) (effects (font (size 1.27 1.27)) (justify left)))
  (property "Value" "Conn_01x02" (at 116.84 128.2699 0) (effects (font (size 1.27 1.27)) (justify left)))
  (property "Footprint" "TerminalBlock_Phoenix:TerminalBlock_Phoenix_MKDS-1,5-2-5.08_1x02_P5.08mm_Horizontal" (at 114.3 125.73 0) (effects (font (size 1.27 1.27)) (hide yes)))
  (property "Datasheet" "~" (at 114.3 125.73 0) (effects (font (size 1.27 1.27)) (hide yes)))
  (property "Description" "Generic connector, single row, 01x02, script generated (kicad-library-utils/schlib/autogen/connector/)" (at 114.3 125.73 0) (effects (font (size 1.27 1.27)) (hide yes)))
  (pin "1")
  (pin "2"))
 (symbol
  (lib_id "power:+3.3V")
  (at 26.67 135.89 0)
  (unit 1)
  (exclude_from_sim no)
  (in_bom yes)
  (on_board yes)
  (dnp no)
  (fields_autoplaced yes)
  (property "Reference" "#PWR09" (at 26.67 139.7 0) (effects (font (size 1.27 1.27)) (hide yes)))
  (property "Value" "+3.3V" (at 26.67 130.81 0) (effects (font (size 1.27 1.27))))
  (property "Footprint" "" (at 26.67 135.89 0) (effects (font (size 1.27 1.27)) (hide yes)))
  (property "Datasheet" "" (at 26.67 135.89 0) (effects (font (size 1.27 1.27)) (hide yes)))
  (property "Description" "Power symbol creates a global label with name \"+3.3V\"" (at 26.67 135.89 0) (effects (font (size 1.27 1.27)) (hide yes)))
  (pin "1"))
 (symbol
  (lib_id "power:GND")
  (at 59.69 90.17 0)
  (unit 1)
  (exclude_from_sim no)
  (in_bom yes)
  (on_board yes)
  (dnp no)
  (fields_autoplaced yes)
  (property "Reference" "#PWR07" (at 59.69 96.52 0) (effects (font (size 1.27 1.27)) (hide yes)))
  (property "Value" "GND" (at 59.69 95.25 0) (effects (font (size 1.27 1.27))))
  (property "Footprint" "" (at 59.69 90.17 0) (effects (font (size 1.27 1.27)) (hide yes)))
  (property "Datasheet" "" (at 59.69 90.17 0) (effects (font (size 1.27 1.27)) (hide yes)))
  (property "Description" "Power symbol creates a global label with name \"GND\" , ground" (at 59.69 90.17 0) (effects (font (size 1.27 1.27)) (hide yes)))
  (pin "1"))
 (symbol
  (lib_id "PCM_Resistor_AKL:R_1206")
  (at 119.38 41.91 0)
  (unit 1)
  (exclude_from_sim no)
  (in_bom yes)
  (on_board yes)
  (dnp no)
  (fields_autoplaced yes)
  (property "Reference" "R1" (at 121.92 40.6399 0) (effects (font (size 1.27 1.27)) (justify left)))
  (property "Value" "100K" (at 121.92 43.1799 0) (effects (font (size 1.27 1.27)) (justify left)))
  (property "Footprint" "PCM_Resistor_SMD_AKL:R_1206_3216Metric" (at 119.38 53.34 0) (effects (font (size 1.27 1.27)) (hide yes)))
  (property "Datasheet" "~" (at 119.38 41.91 0) (effects (font (size 1.27 1.27)) (hide yes)))
  (property "Description" "SMD 1206 Chip Resistor, European Symbol, Alternate KiCad Library" (at 119.38 41.91 0) (effects (font (size 1.27 1.27)) (hide yes)))
  (pin "2")
  (pin "1"))
 (sheet_instances
  (path ""
   (page "1")))
 (embedded_fonts no))
